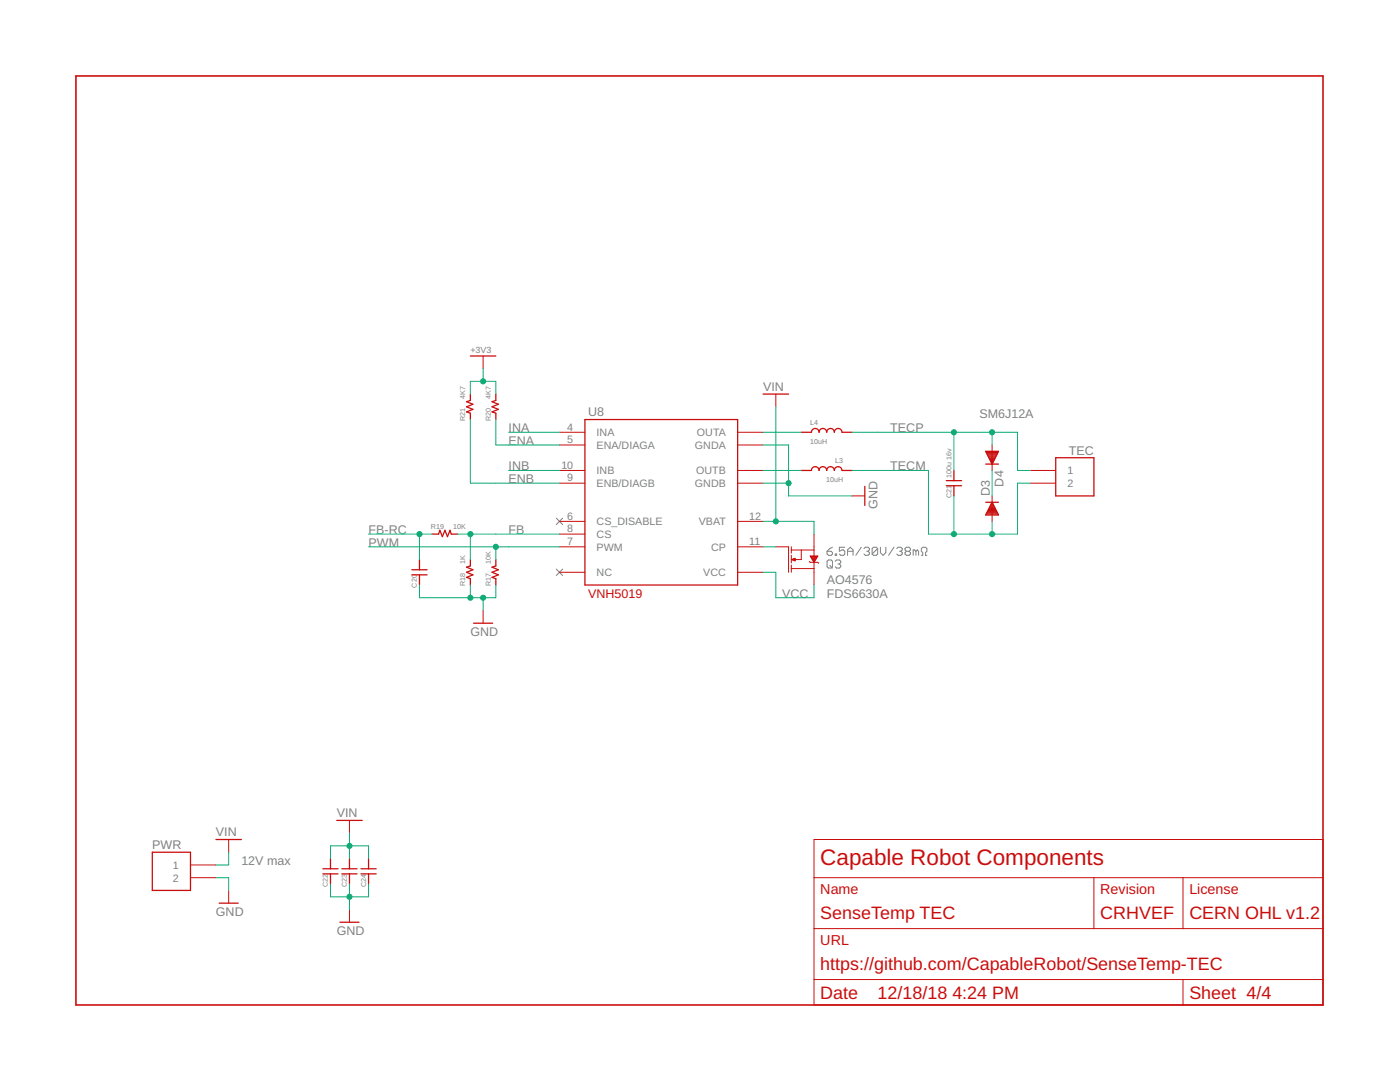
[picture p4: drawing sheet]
<svg xmlns="http://www.w3.org/2000/svg" width="279mm" height="216mm" viewBox="0 0 279 216" stroke-linecap="round" stroke-linejoin="round" font-family="sans-serif">
<g fill="none" stroke="#808080" stroke-width=".2">
<path d="M111 113.6l1.3 1.2M111 103.4l1.3 1.3M112.3 113.6l-1.3 1.2M112.3 103.4l-1.3 1.3M165.1 110h.8l.2 .3v.3l-.2 .2h-.6l-.2-.2zM165.1 112l.2-.3h.6l.2 .3v1.1l-.2 .2h-.6l-.2-.2zM165.6 112.8l.5 .5M166.1 109.2l-.5 .3-.5 .5M166.7 110.6h.3v.2h-.3zM166.7 112l.3-.3h.5l.3 .3v.3l-.3 .2M167.2 112.5h.3M167.5 112.5l.3 .3v.3l-.3 .2h-.5l-.3-.2"/>
<path d="M168.6 109.2h-1.1v.8l.6-.3h.2l.3 .3v.6l-.3 .2h-.5l-.3-.2M169.1 110h1.1M169.1 110.8v-1.1l.6-.5 .5 .5v1.1M171.9 109.2l-1.1 1.6M172.4 109.5l.3-.3h.5l.3 .3v.2l-.3 .3M173 110h.2M173.2 110l.3 .3v.3l-.3 .2h-.5l-.3-.2M175.2 109.5v1.1l-.3 .2h-.6l-.2-.2M175.2 109.5l-.3-.3h-.6l-.2 .3v1.1M175.2 109.5l-1.1 1.1M175.7 109.2v1.1l.5 .5 .6-.5v-1.1M178.4 109.2l-1.1 1.6"/>
<path d="M179 109.5l.2-.3h.6l.3 .3v.2l-.3 .3M179.5 110h.3M179.8 110l.3 .3v.3l-.3 .2h-.6l-.2-.2M180.9 110l-.3 .3v.3l.3 .2h.5l.3-.2v-.3l-.3-.3M180.9 110h.5M180.9 110l-.3-.3v-.2l.3-.3h.5l.3 .3v.2l-.3 .3M182.8 110l-.3-.3h-.3v1.1M182.8 110v.8M182.8 110l.3-.3 .2 .3v.8M183.9 110.8h.2v-.5l-.2-.3v-.5l.2-.3h.6l.3 .3v.5l-.3 .3v.5h.3"/>
</g>
<path d="M15.2 15.2h248.8v185.3h-248.8z" fill="none" stroke="#c90d0c" stroke-width=".32"/>
<g fill="none" stroke="#c90d0c" stroke-width=".2">
<path d="M96.4 71v2.6M154.8 78.6v2.6M111.7 86.3h5M111.7 88.8h5M111.7 93.9h5M111.7 96.4h5M147.2 86.3h5.1M147.2 88.8h5.1M147.2 93.9h5.1M147.2 96.4h5.1M170.1 99h2.5M198 88.8v5.1"/>
<path d="M198 99v5M205.6 93.9h5.1M205.6 96.4h5.1M111.7 109.1h5M111.7 106.6h5M111.7 104h5M111.7 114.2h5M147.2 109.1h5.1M147.2 104h5.1M147.2 114.2h5.1M154.8 109.1h2.6v5.1M157.9 109.1v1.3"/>
<path d="M157.9 110.8v1.5M157.9 112.8v1.4M157.9 109.7h4.6M157.9 113.5h4.6M157.9 111.7l.8-.3v.5zM158 111.6h.7M158.2 111.8h.5M158.3 111.5h.4M158.6 111.9h.1M159.9 109.7v2h-1.2M161.5 112l.2 .2h1.5l.2 .2M161.7 110.9h1.5l-.7 1.3z"/>
<path d="M161.7 111h1.5M161.8 111.2h1.3M161.9 111.3h1.1M161.9 111.4h1M162 111.5h.9M162.1 111.6h.7M162.2 111.8h.5M162.2 111.9h.4M162.3 112h.3M162.4 112.1h.1M162.5 106.6v4.3M162.5 112.2v4.5"/>
<path d="M96.4 121.8v2.6M38 175.1h5.1M38 172.6h5.1M45.6 167.5v2.6M45.6 177.7v2.5M69.7 163.7v2.5M162.5 167.5h101.5v33h-101.5zM162.5 175.1h101.5M218.3 175.1v10.2M236.1 175.1v10.2M69.7 181.5v2.5M162.5 185.3h101.5"/>
<path d="M162.5 195.5h101.5M236.1 195.5v5"/>
</g>
<g fill="none" stroke="#c90d0c" stroke-width=".25">
<path d="M93.9 78.6v1.3l-.8 .3 1.3 .5-1.3 .5 1.3 .5-1.3 .5 .8 .2v1.3M93.9 71h5.1M99 78.6v1.3l-.8 .3 1.3 .5-1.3 .5 1.3 .5-1.3 .5 .8 .2v1.3M152.3 78.6h5.1M116.7 83.7h30.5v33h-30.5zM159.9 93.9h2a.76 .76 0 0 1 .8-.8 .76 .76 0 0 1 .8 .8 .76 .76 0 0 1 .7-.8 .76 .76 0 0 1 .8 .8 .76 .76 0 0 1 .8-.8 .76 .76 0 0 1 .7 .8 .76 .76 0 0 1 .8-.8 .76 .76 0 0 1 .7 .8h2.1M159.9 86.3h2a.76 .76 0 0 1 .8-.8 .76 .76 0 0 1 .8 .8 .76 .76 0 0 1 .7-.8 .76 .76 0 0 1 .8 .8 .76 .76 0 0 1 .8-.8 .76 .76 0 0 1 .7 .8 .76 .76 0 0 1 .8-.8 .76 .76 0 0 1 .7 .8h2.1M172.6 97v3.9M188.8 96.9h3.1M188.8 95.9h3.1M190.4 93.9v2M190.4 96.9v2.1"/>
<path d="M196.7 92.6h2.6M196.7 90.1h2.6l-1.3 2.5zM196.7 90.1h2.5M196.8 90.3h2.3M197 90.6h2M197.1 90.8h1.8M197.2 91h1.6M197.3 91.2h1.4M197.4 91.4h1.2M197.5 91.7h1M197.6 91.9h.8M197.7 92.1h.5"/>
<path d="M197.9 92.3h.2M198 92.5h.1M210.7 91.3h7.6v7.7h-7.6zM82.2 114.7h3M82.2 113.7h3M83.7 111.7v2M83.7 114.7v2M86.3 106.6h1.2l.3-.8 .5 1.3 .5-1.3 .5 1.3 .5-1.3 .3 .8h1.2M93.9 111.7v1.2l-.8 .3 1.3 .5-1.3 .5 1.3 .5-1.3 .5 .8 .3v1.2M99 111.7v1.2l-.8 .3 1.3 .5-1.3 .5 1.3 .5-1.3 .5 .8 .3v1.2M196.7 100.2h2.6M196.8 102.6h2.4"/>
<path d="M197 102.3h2.1M197.1 102.1h1.8M197.2 101.9h1.6M197.3 101.7h1.4M197.4 101.4h1.2M197.5 101.2h1M197.6 101h.8M197.7 100.8h.6M197.8 100.5h.4M198 100.3h.1M198 100.2l1.3 2.6h-2.6zM94.5 124.4h3.8"/>
<path d="M30.4 170.1h7.6v7.6h-7.6zM43.1 167.5h5.1M64.4 174.4h3.1M64.4 173.4h3.1M66 171.3v2.1M66 174.4v2M67.2 163.7h5.1M68.2 174.4h3.1M68.2 173.4h3.1M69.7 171.3v2.1M69.7 174.4v2M72 174.4h3.1"/>
<path d="M72 173.4h3.1M73.6 171.3v2.1M73.6 174.4v2M43.7 180.2h3.8M67.8 184h3.8"/>
</g>
<g fill="none" stroke="#0dab76" stroke-width=".2">
<path d="M93.9 78.6v-2.5h5.1v2.5M96.4 73.6v2.5M93.9 83.7v12.7h17.8M99 83.7v5.1h12.7M101.5 86.3h10.2M101.5 93.9h10.2M152.3 88.8h5.1v10.2h12.7M152.3 96.4h5.1M152.3 86.3h7.6M152.3 93.9h7.6M154.8 81.2v22.8M170.1 93.9h15.2v12.7h17.8v-10.2h2.5"/>
<path d="M170.1 86.3h33v7.6h2.5M190.4 86.3v7.6M190.4 99v7.6M198 86.3v2.5M198 93.9v5.1M73.6 109.1h38.1M73.6 106.6h12.7M83.7 116.7v2.6h15.3v-2.6M83.7 106.6v5.1M91.3 106.6h20.4M93.9 106.6v5.1M93.9 116.7v2.6"/>
<path d="M96.4 119.3v2.5M99 109.1v2.6M152.3 114.2h2.5v5.1h7.7v-2.6M152.3 104h10.2v2.6M152.3 109.1h2.5M198 104v2.6M43.1 175.1h2.5v2.6M45.6 170.1v2.5h-2.5M66 171.3v-2.5h7.6v2.5M66 176.4v2.5h7.6v-2.5M69.7 166.2v5.1M69.7 176.4v5.1"/>
</g>
<g fill="#0dab76" stroke="#0dab76" stroke-width=".2">
<circle cx="96.4" cy="119.3" r=".51"/>
<circle cx="93.9" cy="119.3" r=".51"/>
<circle cx="157.4" cy="96.4" r=".51"/>
<circle cx="69.7" cy="178.9" r=".51"/>
<circle cx="154.8" cy="104" r=".51"/>
<circle cx="69.7" cy="168.8" r=".51"/>
<circle cx="99" cy="109.1" r=".51"/>
<circle cx="93.9" cy="106.6" r=".51"/>
<circle cx="83.7" cy="106.6" r=".51"/>
<circle cx="96.4" cy="76.1" r=".51"/>
<circle cx="198" cy="106.6" r=".51"/>
<circle cx="190.4" cy="106.6" r=".51"/>
<circle cx="190.4" cy="86.3" r=".51"/>
<circle cx="198" cy="86.3" r=".51"/>
</g>
<text font-size="4.5" fill="#c90d0c" x="163.7" y="172.6">Capable Robot Components</text>
<g font-size="3.6" fill="#c90d0c">
<text x="163.7" y="183.4">SenseTemp TEC</text>
<text x="219.6" y="183.4">CRHVEF</text>
<text x="237.4" y="183.4">CERN OHL v1.2</text>
<text x="163.7" y="193.5">https://github.com/CapableRobot/SenseTemp-TEC</text>
<text x="163.7" y="199.3">Date</text>
<text x="175.1" y="199.3">12/18/18</text>
<text x="190.1" y="199.3">4:24 PM</text>
<text x="237.4" y="199.3">Sheet 4/4</text>
</g>
<g font-size="2.9" fill="#c90d0c">
<text x="163.7" y="178.3">Name</text>
<text x="219.6" y="178.3">Revision</text>
<text x="237.4" y="178.3">License</text>
<text x="163.7" y="188.5">URL</text>
</g>
<g font-size="2.5" fill="#808080">
<text x="117.4" y="83.1">U8</text>
<text x="152.3" y="78">VIN</text>
<text x="195.5" y="83.5">SM6J12A</text>
<text x="101.5" y="86.3">INA</text>
<text x="101.5" y="88.8">ENA</text>
<text x="177.7" y="86.3">TECP</text>
<text x="101.5" y="93.9">INB</text>
<text x="177.7" y="93.9">TECM</text>
<text x="213.3" y="90.7">TEC</text>
<text x="101.5" y="96.4">ENB</text>
<text x="175.1" y="101.5" transform="rotate(-90 175.1 101.5)">GND</text>
<text x="197.5" y="99" transform="rotate(-90 197.5 99)">D3</text>
<text x="200.3" y="97.1" transform="rotate(-90 200.3 97.1)">D4</text>
<text x="73.6" y="106.6">FB-RC</text>
<text x="101.5" y="106.6">FB</text>
<text x="73.6" y="109.1">PWM</text>
<text x="156.1" y="119.3">VCC</text>
<text x="165" y="116.6">AO4576</text>
<text x="165" y="119.3">FDS6630A</text>
<text x="93.9" y="126.9">GND</text>
<text x="43.1" y="166.9">VIN</text>
<text x="67.2" y="163.1">VIN</text>
<text x="30.4" y="169.4">PWR</text>
<text x="48.2" y="172.6">12V max</text>
<text x="43.1" y="182.8">GND</text>
<text x="67.2" y="186.6">GND</text>
</g>
<text font-size="2.5" fill="#c90d0c" x="117.4" y="119.3">VNH5019</text>
<g font-size="2.1" fill="#808080">
<text x="113.2" y="85.9">4</text>
<text x="113.2" y="88.4">5</text>
<text x="119.1" y="87">INA</text>
<text x="119.1" y="89.6">ENA/DIAGA</text>
<text x="138.7" y="89.6">GNDA</text>
<text x="139.1" y="87">OUTA</text>
<text x="112" y="93.5">10</text>
<text x="119.1" y="94.6">INB</text>
<text x="138.9" y="94.6">OUTB</text>
<text x="213" y="94.6">1</text>
<text x="113.2" y="96.1">9</text>
<text x="119.1" y="97.2">ENB/DIAGB</text>
<text x="138.7" y="97.2">GNDB</text>
<text x="213" y="97.2">2</text>
<text x="113.2" y="106.2">8</text>
<text x="113.2" y="103.7">6</text>
<text x="119.1" y="107.3">CS</text>
<text x="119.1" y="104.8">CS_DISABLE</text>
<text x="139.5" y="104.8">VBAT</text>
<text x="149.5" y="103.7">12</text>
<text x="113.2" y="108.8">7</text>
<text x="119.1" y="109.9">PWM</text>
<text x="141.9" y="109.9">CP</text>
<text x="149.5" y="108.8">11</text>
<text x="119.1" y="115">NC</text>
<text x="140.4" y="115">VCC</text>
<text x="34.5" y="173.4">1</text>
<text x="34.5" y="175.9">2</text>
</g>
<text font-size="1.8" fill="#808080" x="93.9" y="70.4">+3V3</text>
<g font-size="1.4" fill="#808080">
<text x="92.9" y="84" transform="rotate(-90 92.9 84)">R21</text>
<text x="92.9" y="79.5" transform="rotate(-90 92.9 79.5)">4K7</text>
<text x="97.9" y="84" transform="rotate(-90 97.9 84)">R20</text>
<text x="97.9" y="79.5" transform="rotate(-90 97.9 79.5)">4K7</text>
<text x="161.7" y="84.7">L4</text>
<text x="161.7" y="88.5">10uH</text>
<text x="166.7" y="92.4">L3</text>
<text x="189.9" y="95.4" transform="rotate(-90 189.9 95.4)">100u 16v</text>
<text x="164.9" y="96.2">10uH</text>
<text x="189.9" y="99.5" transform="rotate(-90 189.9 99.5)">C21</text>
<text x="86" y="105.6">R19</text>
<text x="90.5" y="105.6">10K</text>
<text x="92.9" y="112.5" transform="rotate(-90 92.9 112.5)">1K</text>
<text x="97.9" y="112.5" transform="rotate(-90 97.9 112.5)">10K</text>
<text x="83.2" y="117.2" transform="rotate(-90 83.2 117.2)">C20</text>
<text x="92.9" y="117" transform="rotate(-90 92.9 117)">R18</text>
<text x="97.9" y="117" transform="rotate(-90 97.9 117)">R17</text>
<text x="65.4" y="176.9" transform="rotate(-90 65.4 176.9)">C22</text>
<text x="69.2" y="176.9" transform="rotate(-90 69.2 176.9)">C23</text>
<text x="73.1" y="176.9" transform="rotate(-90 73.1 176.9)">C24</text>
</g>
</svg>
